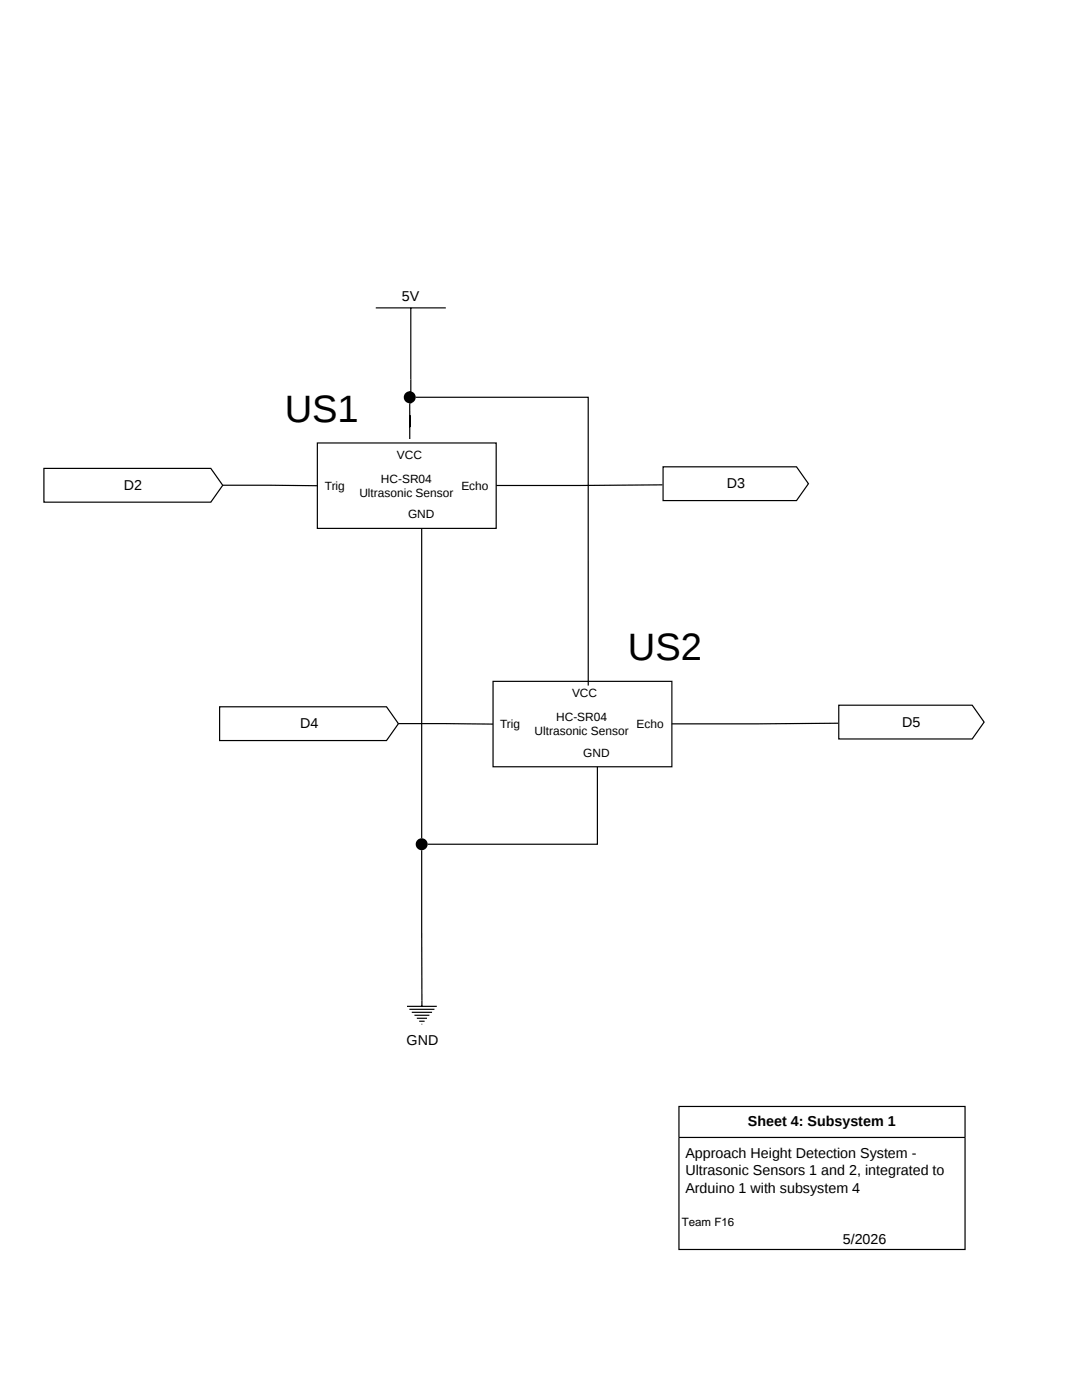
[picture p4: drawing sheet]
<svg xmlns="http://www.w3.org/2000/svg" width="216mm" height="279mm" viewBox="0 0 216 279" stroke-linecap="round" stroke-linejoin="round" font-family="sans-serif">
<path d="M135.5 227v-6.2h57.1v6.2M135.5 227v22.4h57.1v-22.4M135.5 227h57.1" fill="none" stroke="#000" stroke-width=".24"/>
<path d="M63.3 88.4h35.7v17.1h-35.7z" fill="#fff"/>
<path d="M63.3 88.4h35.7v17.1h-35.7zM84.1 105.5v61.8" fill="none" stroke="#000" stroke-width=".24"/>
<circle cx="84.1" cy="168.5" r="1.19" fill="#000"/>
<path d="M98.4 136h35.7v17h-35.7z" fill="#fff"/>
<path d="M98.4 136h35.7v17h-35.7zM79.5 144.4l18.9 .1M119.2 153v15.5h-33.9" fill="none" stroke="#000" stroke-width=".24"/>
<path d="M43.8 141.1h33.3l2.4 3.3-2.4 3.4h-33.3z" fill="#fff"/>
<path d="M43.8 141.1h33.3l2.4 3.3-2.4 3.4h-33.3z" fill="none" stroke="#000" stroke-width=".24"/>
<path d="M167.4 140.7h26.6l2.4 3.4-2.4 3.4h-26.6z" fill="#fff"/>
<path d="M75 61.4h14M82 61.4v19.1l-.2-2.4M44.4 96.8l18.9 .1M167.2 144.3l-33.1 .2M167.4 140.7h26.6l2.4 3.4-2.4 3.4h-26.6z" fill="none" stroke="#000" stroke-width=".24"/>
<path d="M8.8 93.5h33.3l2.3 3.4-2.3 3.3h-33.3z" fill="#fff"/>
<path d="M8.8 93.5h33.3l2.3 3.4-2.3 3.3h-33.3z" fill="none" stroke="#000" stroke-width=".24"/>
<path d="M132.3 93.2h26.6l2.4 3.3-2.4 3.4h-26.6z" fill="#fff"/>
<path d="M82.9 79.3h34.5v57.5M81.8 80.5v7.1M132.2 96.8l-33.2 .1M132.3 93.2h26.6l2.4 3.3-2.4 3.4h-26.6zM84.1 169.7l.1 31.1M81.2 200.8h6M81.7 201.4h5M82.2 202h4M82.7 202.6h3M83.2 203.2h2M83.7 203.8h1M84.1 204.4h.1" fill="none" stroke="#000" stroke-width=".24"/>
<circle cx="81.8" cy="79.3" r="1.19" fill="#000"/>
<path d="M136.1 241.7h30.8v4.6h-30.8z" fill="#fff" stroke="#fff" stroke-width=".35"/>
<g font-size="7.6">
<text x="56.8" y="84.2">US1</text>
<text x="125.3" y="131.7">US2</text>
</g>
<g font-size="2.9">
<text x="80.2" y="60.1">5V</text>
<text x="24.7" y="97.7">D2</text>
<text x="145" y="97.5">D3</text>
<text x="59.9" y="145.3">D4</text>
<text x="180" y="145.1">D5</text>
<text x="81.1" y="208.6">GND</text>
<text x="149.2" y="224.7">Sheet 4: Subsystem 1</text>
<text x="136.8" y="231.2">Approach Height Detection System -</text>
<text x="136.8" y="234.5">Ultrasonic Sensors 1 and 2, integrated to</text>
<text x="136.8" y="238.1">Arduino 1 with subsystem 4</text>
<text x="168.2" y="248.3">5/2026</text>
</g>
<g font-size="2.4">
<text x="79.2" y="91.5">VCC</text>
<text x="64.8" y="97.7">Trig</text>
<text x="71.7" y="99.1">Ultrasonic Sensor</text>
<text x="76" y="96.3">HC-SR04</text>
<text x="92.1" y="97.7">Echo</text>
<text x="81.4" y="103.4">GND</text>
<text x="111" y="143.9">HC-SR04</text>
<text x="114.1" y="139.1">VCC</text>
<text x="99.8" y="145.3">Trig</text>
<text x="106.7" y="146.7">Ultrasonic Sensor</text>
<text x="127" y="145.3">Echo</text>
<text x="116.4" y="151">GND</text>
</g>
<text font-size="2.3" x="136.1" y="244.7">Team F16</text>
</svg>
